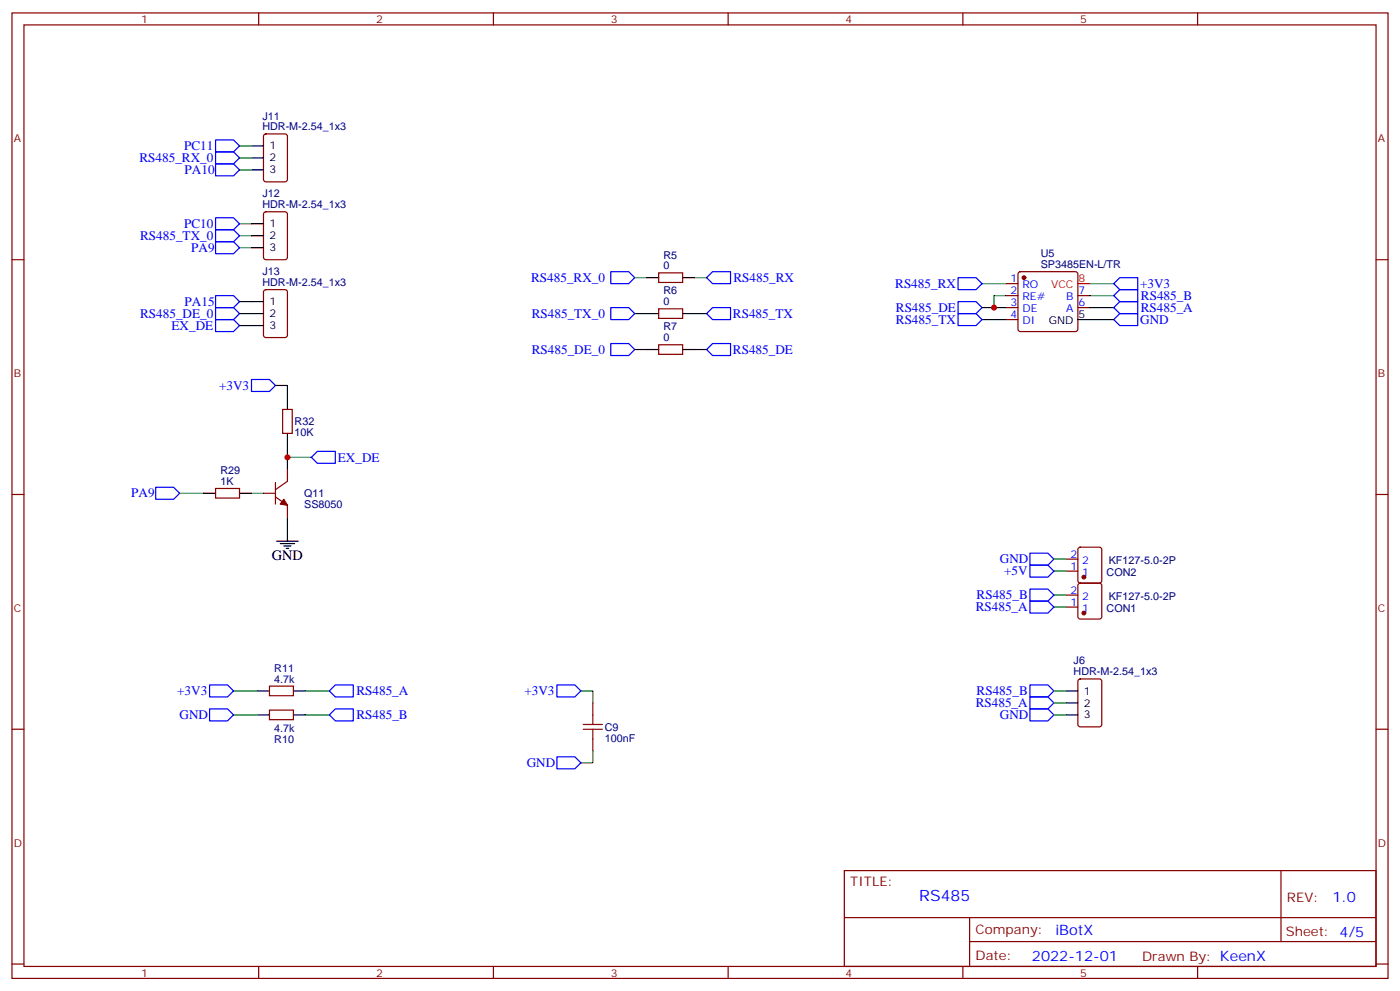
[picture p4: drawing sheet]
<svg xmlns="http://www.w3.org/2000/svg" width="412mm" height="292mm" viewBox="0 0 412 292" stroke-linecap="round" stroke-linejoin="round" font-family="sans-serif">
<g fill="none" stroke="#870000" stroke-width=".35">
<path d="M3.5 3.8h405.4v284.3h-405.4zM7.1 7.3h398.2v277.3h-398.2zM76.2 3.8v3.5M145.3 3.8v3.5M214.5 3.8v3.5M283.6 3.8v3.5M352.8 3.8v3.5M77.8 39.6l.5-.2h5.7l.6 .5 .1 12.9-.5 .7-5.9 .1-.6-.5-.1-13zM3.5 76.5h3.6M77.8 62.6l.5-.2h5.7l.6 .4 .1 13-.5 .6-5.9 .1-.6-.5-.1-12.9zM405.3 76.5h3.6M77.8 85.5l.5-.2h5.7l.6 .4 .1 13-.5 .7h-5.9l-.6-.4-.1-13z"/>
<path d="M194 80.4h7.1v2.8h-7.1zM194 90.9h7.1v2.9h-7.1zM296.3 83.5h3.6M296.3 87.1h3.6M296.3 90.6h3.6M296.3 94.1h3.6M300.1 80.2l.5-.2h16.2l.5 .2 .2 .5v16.2l-.2 .5-.5 .2h-16.2l-.5-.2-.2-.5v-16.2zM317.5 87.1h3.5M317.5 90.6h3.5M194 101.5h7.1v2.9h-7.1zM83.3 120.6h2.8v7h-2.8zM84.7 138.2v3.5l-3.6 2.5"/>
<path d="M3.5 145.6h3.6M63.5 143.9h7.1v2.8h-7.1zM77.6 145.3h3.5M81.1 146.3l3.6 2.5v3.5M81.1 142.1v6.3M405.3 145.6h3.6M314 178.8h3.5M314 175.3h3.5M314 168.2h3.5M314 164.7h3.5M317.7 171.9l.5-.2h5.6l.7 .5 .1 9.4-.5 .7h-5.9l-.6-.4-.1-9.5zM317.7 161.4l.5-.3h5.6l.7 .5 .1 9.4-.5 .7h-5.9l-.6-.4-.1-9.4z"/>
<path d="M3.5 214.8h3.6M79.4 209.1h7v2.8h-7zM79.4 202.1h7v2.8h-7zM174.6 207v3.5M174.6 217.6v3.5M317.7 200.2l.5-.2h5.6l.7 .4 .1 13-.5 .6-5.9 .1-.6-.5-.1-12.9zM405.3 214.8h3.6M248.7 256.4h156.6v28.2h-156.6zM377.3 256.4v20.9M248.7 270.2h156.5M285.6 277.3h119.6M285.6 270.2v14.2"/>
<path d="M3.5 283.9h3.6M76.2 284.6v3.5M145.3 284.6v3.5M214.5 284.6v3.5M283.6 284.6v3.5M352.8 284.6v3.5M405.3 283.9h3.6"/>
</g>
<g fill="#870000" stroke="#870000" stroke-width=".35">
<path d="M83.6 147l1.1 1.8-2.2-.4z"/>
<circle cx="319.3" cy="180.6" r=".53"/>
<circle cx="301.6" cy="81.8" r=".53"/>
<circle cx="319.3" cy="170" r=".53"/>
</g>
<g fill="none" stroke="#00f" stroke-width=".35">
<path d="M63.5 44.7h5.3l1.8 1.8-1.8 1.8h-5.3zM63.5 41.2h5.3l1.8 1.8-1.8 1.7h-5.3zM63.5 48.3h5.3l1.8 1.7-1.8 1.8h-5.3zM63.5 71.2h5.3l1.8 1.8-1.8 1.7h-5.3zM63.5 64.1h5.3l1.8 1.8-1.8 1.8h-5.3zM63.5 67.7h5.3l1.8 1.7-1.8 1.8h-5.3zM63.5 90.6h5.3l1.8 1.8-1.8 1.7h-5.3zM63.5 87.1h5.3l1.8 1.7-1.8 1.8h-5.3zM63.5 94.1h5.3l1.8 1.8-1.8 1.7h-5.3zM179.9 80h5.3l1.8 1.8-1.8 1.7h-5.3zM179.9 90.6h5.3l1.8 1.8-1.8 1.7h-5.3zM208.1 81.8l1.8-1.8h5.3v3.5h-5.3z"/>
<path d="M209.9 90.6h5.3v3.5h-5.3l-1.8-1.7zM282.2 92.4h5.3l1.8 1.7-1.8 1.8h-5.3zM282.2 81.8h5.3l1.8 1.7-1.8 1.8h-5.3zM282.2 88.8h5.3l1.8 1.8-1.8 1.8h-5.3zM328.1 90.6l1.7-1.8h5.3v3.6h-5.3zM328.1 87.1l1.7-1.8h5.3v3.5h-5.3zM329.8 92.4h5.3v3.5h-5.3l-1.7-1.8zM329.8 81.8h5.3v3.5h-5.3l-1.7-1.8zM74.1 111.8h5.3l1.7 1.7-1.7 1.8h-5.3zM179.9 101.2h5.3l1.8 1.7-1.8 1.8h-5.3zM208.1 102.9l1.8-1.7h5.3v3.5h-5.3zM91.7 134.7l1.8-1.8h5.3v3.6h-5.3z"/>
<path d="M45.9 143.5h5.3l1.7 1.8-1.7 1.7h-5.3zM303.4 177h5.3l1.7 1.8-1.7 1.8h-5.3zM303.4 173.5h5.3l1.7 1.8-1.7 1.7h-5.3zM303.4 162.9h5.3l1.7 1.8-1.7 1.7h-5.3zM303.4 166.4h5.3l1.7 1.8-1.7 1.8h-5.3zM61.7 201.7h5.3l1.8 1.8-1.8 1.7h-5.3zM61.7 208.8h5.3l1.8 1.7-1.8 1.8h-5.3zM97 210.5l1.8-1.7h5.3v3.5h-5.3zM97 203.5l1.8-1.8h5.3v3.5h-5.3zM164 201.7h5.3l1.8 1.8-1.8 1.7h-5.3zM303.4 201.7h5.3l1.7 1.8-1.7 1.7h-5.3zM303.4 205.2h5.3l1.7 1.8-1.7 1.8h-5.3z"/>
<path d="M303.4 208.8h5.3l1.7 1.7-1.7 1.8h-5.3zM164 222.9h5.3l1.8 1.7-1.8 1.8h-5.3z"/>
</g>
<g fill="none" stroke="#008700" stroke-width=".35">
<path d="M70.6 46.5h3.5M70.6 43h3.5M70.6 50h3.5M70.6 73h3.5M70.6 65.9h3.5M70.6 69.4h3.5M70.6 92.4h3.5M70.6 88.8h3.5M70.6 95.9h3.5M187 81.8h3.5M187 92.4h3.5M204.6 81.8h3.5"/>
<path d="M204.6 92.4h3.5M289.3 94.1h7M289.3 83.5h7M289.3 90.6h3.5M296.3 87.1h-3.5v3.5h3.5M321 94.1h7.1M321 83.5h7.1M321 90.6h7.1M321 87.1h7.1M81.1 113.5h3.6v3.6M187 102.9h3.5M204.6 102.9h3.5"/>
<path d="M84.7 134.7h7M84.7 131.2v7M52.9 145.3h7.1M74.1 145.3h3.5M84.7 152.3v3.6M310.4 178.8h3.6M310.4 175.3h3.6M310.4 164.7h3.6M310.4 168.2h3.6M68.8 203.5h7M68.8 210.5h7M90 203.5h7"/>
<path d="M90 210.5h7M171.1 203.5h3.5v3.5M310.4 203.5h3.6M310.4 207h3.6M310.4 210.5h3.6M174.6 221.1v3.5h-3.5"/>
</g>
<g fill="none" stroke="#000" stroke-width=".35">
<path d="M74.1 50h3.5M74.1 43h3.5M74.1 46.5h3.5M74.1 73h3.5M74.1 65.9h3.5M74.1 69.4h3.5M74.1 92.4h3.5M74.1 95.9h3.5M74.1 88.8h3.5M190.5 81.8h3.5M190.5 92.4h3.5M201.1 81.8h3.5"/>
<path d="M201.1 92.4h3.5M317.5 94.1h3.5M84.7 117.1v3.5M190.5 102.9h3.5M201.1 102.9h3.5M84.7 127.6v3.6M60 145.3h3.5M70.6 145.3h3.5M81.5 159.4h6.3M84.7 155.9v3.5M82.5 160.1h4.3M83.6 160.8h2.1"/>
<path d="M84.3 161.5h.7M75.8 210.5h3.6M75.8 203.5h3.6M86.4 210.5h3.6M86.4 203.5h3.6M314 210.5h3.5M314 203.5h3.5M314 207h3.5"/>
</g>
<path d="M317.5 83.5h3.5" fill="none" stroke="#f00" stroke-width=".35"/>
<path d="M171.8 214.8h5.6M171.8 213.4h5.6M174.6 210.5v2.9M174.6 214.8v2.8" fill="none" stroke="#a10000" stroke-width=".35"/>
<g fill="#c00">
<circle cx="292.8" cy="90.6" r=".88"/>
<circle cx="84.7" cy="134.7" r=".88"/>
</g>
<text font-size="4.6" fill="#00f" x="270.8" y="265.4">RS485</text>
<text font-size="4.2" x="80.1" y="165">GND</text>
<g font-size="4.2" fill="#00f">
<text x="392.5" y="265.7">1.0</text>
<text x="310.9" y="275.2">iBotX</text>
<text x="304" y="283">2022-12-01</text>
</g>
<g font-size="3.9" fill="#00f">
<text x="41.1" y="47.7">RS485_RX_0</text>
<text x="54.2" y="44.2">PC11</text>
<text x="54.4" y="51.3">PA10</text>
<text x="41.3" y="70.7">RS485_TX_0</text>
<text x="54.2" y="67.2">PC10</text>
<text x="56.3" y="74.2">PA9</text>
<text x="156.5" y="83.1">RS485_RX_0</text>
<text x="216" y="83.2">RS485_RX</text>
<text x="263.7" y="84.7">RS485_RX</text>
<text x="335.8" y="84.9">+3V3</text>
<text x="336.1" y="88.4">RS485_B</text>
<text x="41.3" y="93.6">RS485_DE_0</text>
<text x="54.4" y="90">PA15</text>
<text x="156.7" y="93.7">RS485_TX_0</text>
<text x="215.9" y="93.6">RS485_TX</text>
<text x="263.9" y="95.3">RS485_TX</text>
<text x="263.9" y="91.8">RS485_DE</text>
<text x="335.9" y="95.4">GND</text>
<text x="336" y="91.9">RS485_A</text>
<text x="50.5" y="97.1">EX_DE</text>
<text x="156.7" y="104.3">RS485_DE_0</text>
<text x="215.9" y="104.1">RS485_DE</text>
<text x="64.5" y="114.7">+3V3</text>
<text x="99.5" y="136">EX_DE</text>
<text x="38.7" y="146.5">PA9</text>
<text x="294.5" y="165.9">GND</text>
<text x="295.8" y="169.5">+5V</text>
<text x="287.7" y="176.5">RS485_B</text>
<text x="287.4" y="180.1">RS485_A</text>
<text x="52.2" y="204.7">+3V3</text>
<text x="105" y="204.8">RS485_A</text>
<text x="154.5" y="204.7">+3V3</text>
<text x="287.4" y="208.3">RS485_A</text>
<text x="287.7" y="204.8">RS485_B</text>
<text x="52.9" y="211.7">GND</text>
<text x="105" y="211.9">RS485_B</text>
<text x="294.5" y="211.7">GND</text>
<text x="155.2" y="225.8">GND</text>
</g>
<g font-size="3.9" fill="#800">
<text x="250.5" y="261">TITLE:</text>
<text x="379.1" y="265.7">REV:</text>
<text x="287.4" y="275.2">Company:</text>
<text x="378.7" y="275.8">Sheet: 4/5</text>
<text x="287.4" y="282.9">Date:</text>
<text x="336.4" y="282.9">Drawn By: KeenX</text>
</g>
<g font-size="3.2" fill="#800">
<text x="41.6" y="6.8">1</text>
<text x="110.8" y="6.8">2</text>
<text x="179.9" y="6.8">3</text>
<text x="249.1" y="6.8">4</text>
<text x="318.2" y="6.8">5</text>
<text x="4.1" y="41.9">A</text>
<text x="405.9" y="41.9">A</text>
<text x="4.1" y="111.1">B</text>
<text x="405.9" y="111.1">B</text>
<text x="4.1" y="180.2">C</text>
<text x="405.9" y="180.2">C</text>
<text x="4.1" y="249.3">D</text>
<text x="405.9" y="249.3">D</text>
<text x="41.6" y="287.6">1</text>
<text x="110.8" y="287.6">2</text>
<text x="179.9" y="287.6">3</text>
<text x="249.1" y="287.6">4</text>
<text x="318.2" y="287.6">5</text>
</g>
<g font-size="3.2" fill="#000080">
<text x="77.3" y="35.2">J11</text>
<text x="77.3" y="38.4">HDR-M-2.54_1x3</text>
<text x="77.3" y="58.1">J12</text>
<text x="77.3" y="61.3">HDR-M-2.54_1x3</text>
<text x="195.5" y="76.1">R5</text>
<text x="306.6" y="75.7">U5</text>
<text x="77.3" y="81.1">J13</text>
<text x="195.4" y="79.3">0</text>
<text x="306.6" y="78.8">SP3485EN-L/TR</text>
<text x="77.3" y="84.2">HDR-M-2.54_1x3</text>
<text x="195.4" y="89.9">0</text>
<text x="195.5" y="86.7">R6</text>
<text x="195.4" y="100.5">0</text>
<text x="195.5" y="97.3">R7</text>
<text x="86.8" y="125.2">R32</text>
<text x="86.8" y="128.4">10K</text>
<text x="64.9" y="142.8">1K</text>
<text x="64.9" y="139.6">R29</text>
<text x="89.6" y="149.6">SS8050</text>
<text x="89.6" y="146.4">Q11</text>
<text x="326.6" y="166">KF127-5.0-2P</text>
<text x="326" y="169.5">CON2</text>
<text x="326.6" y="176.6">KF127-5.0-2P</text>
<text x="326" y="180.1">CON1</text>
<text x="80.8" y="197.8">R11</text>
<text x="316.3" y="195.7">J6</text>
<text x="80.8" y="201">4.7k</text>
<text x="316.3" y="198.9">HDR-M-2.54_1x3</text>
<text x="80.8" y="215.5">4.7k</text>
<text x="178.2" y="215.2">C9</text>
<text x="80.8" y="218.7">R10</text>
<text x="178.2" y="218.4">100nF</text>
</g>
<g font-size="3.2">
<text x="79.4" y="44">1</text>
<text x="79.4" y="47.6">2</text>
<text x="79.4" y="51.1">3</text>
<text x="79.4" y="67">1</text>
<text x="79.4" y="70.5">2</text>
<text x="79.4" y="74">3</text>
<text x="79.4" y="89.9">1</text>
<text x="79.4" y="93.4">2</text>
<text x="308.9" y="95.5">GND</text>
<text x="317.7" y="93.8">5</text>
<text x="79.4" y="96.9">3</text>
<text x="319.3" y="204.5">1</text>
<text x="319.3" y="208.1">2</text>
<text x="319.3" y="211.6">3</text>
</g>
<g font-size="3.2" fill="#00f">
<text x="297.7" y="83.2">1</text>
<text x="297.7" y="86.7">2</text>
<text x="301.2" y="84.9">RO</text>
<text x="301.2" y="88.5">RE#</text>
<text x="314" y="88.5">B</text>
<text x="317.7" y="86.7">7</text>
<text x="297.7" y="90.2">3</text>
<text x="297.7" y="93.8">4</text>
<text x="301.2" y="92">DE</text>
<text x="301.2" y="95.5">DI</text>
<text x="314" y="92">A</text>
<text x="317.7" y="90.2">6</text>
<text x="315.3" y="167.9">1</text>
<text x="315.3" y="164.3">2</text>
<text x="318.8" y="166.1">2</text>
<text x="318.8" y="169.6">1</text>
<text x="315.3" y="178.4">1</text>
<text x="315.3" y="174.9">2</text>
<text x="318.8" y="176.7">2</text>
<text x="318.8" y="180.2">1</text>
</g>
<g font-size="3.2" fill="#f00">
<text x="317.7" y="83.2">8</text>
<text x="309.6" y="84.9">VCC</text>
</g>
</svg>
